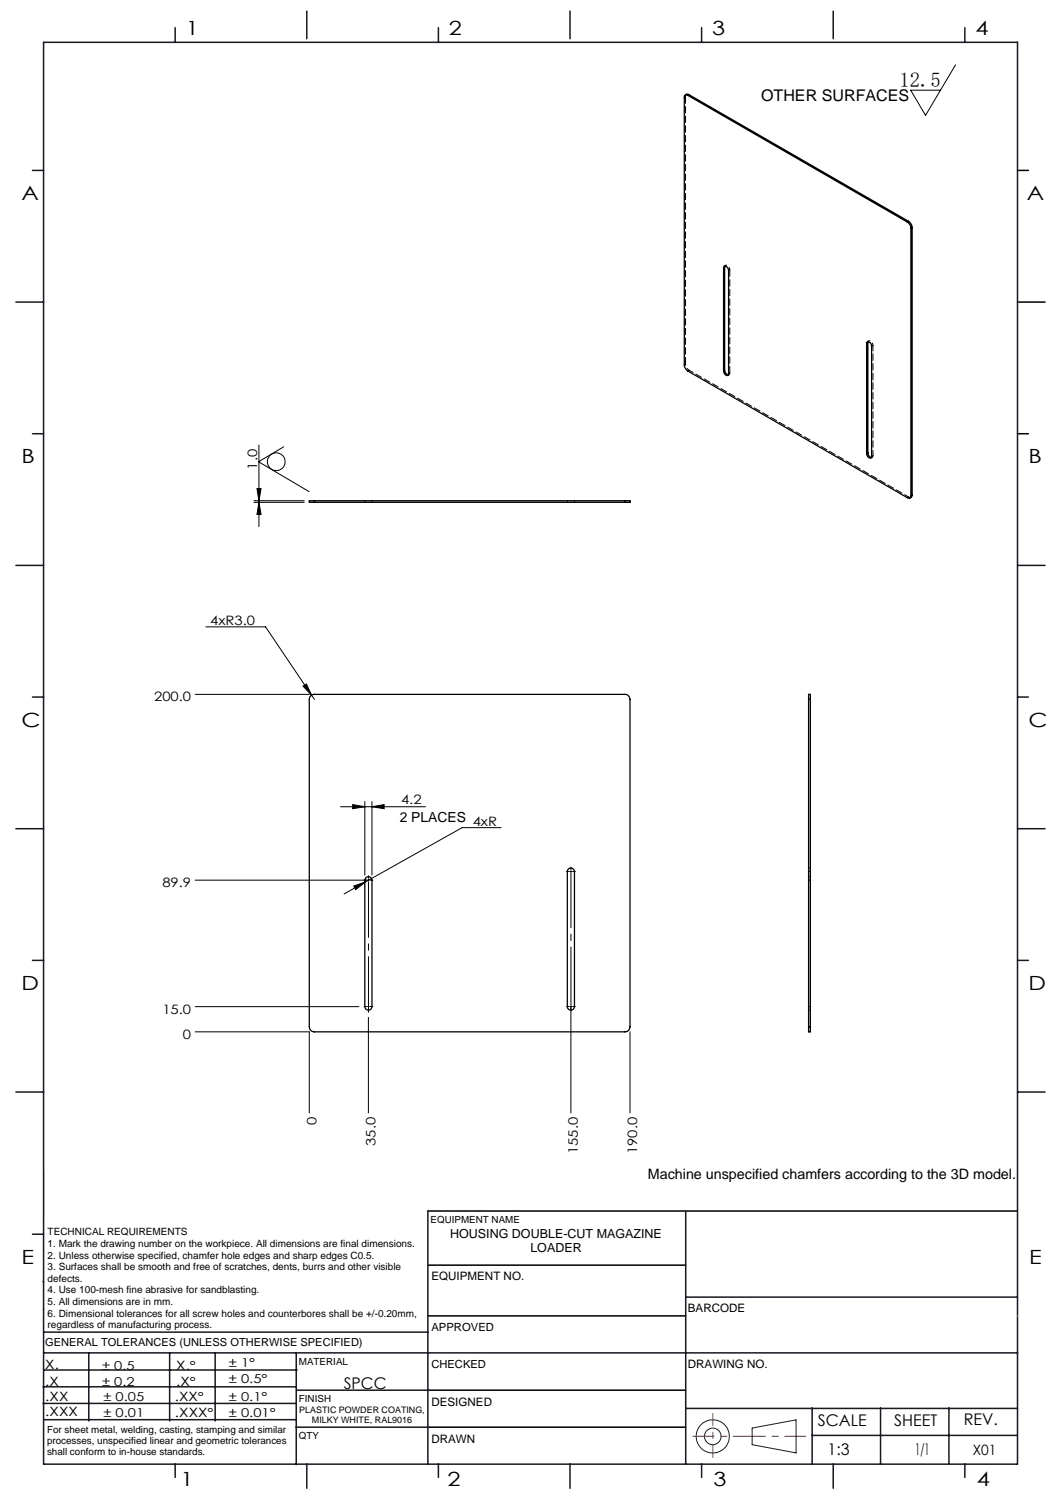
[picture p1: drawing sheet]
<svg xmlns="http://www.w3.org/2000/svg" width="210mm" height="297mm" viewBox="0 0 210 297" stroke-linecap="round" stroke-linejoin="round" font-family="sans-serif">
<g fill="none" stroke="#000" stroke-width=".2">
<path d="M188.8 12.8l-6 10-2.9-5h5.9M50.2 98.9h9.9M50.2 99.2h9.9M50.8 96.5h.8l-.4 2.4zM51.2 87.9v16.1M51.2 99.2l.4 2.4h-.8zM56.1 88.2l-5 3 10 5.9M38.6 137.1h22.5M40.7 123.8h11.8l9.1 13.5M59.9 135.5l.6-.4 1.1 2.2zM61.6 137.3l.5 .8M67.3 159.3h16.8"/>
<path d="M69.7 158.9l2.4 .4-2.4 .4zM72.1 158.3v14.5M73.5 159.3l2.4-.4v.8zM73.5 158.3v14.5M38.6 173.8h33.9M69.9 175l2.3-.8-1.9 1.5zM72.2 174.2l-4.2 2.3M72.6 173.8h.4M72.8 173.7v.3M99 163.4h-7.7l-19.1 10.8M112.6 172.1h.4M112.8 171.9v.4"/>
<path d="M38.6 198.8h32.3M112.8 198.8v21M38.6 203.8h22.5v16M72.8 200.9v18.9M124.5 203.8v16"/>
<circle cx="54.6" cy="91.2" r="1.75"/>
</g>
<g fill="none" stroke="#191924" stroke-width=".2">
<path d="M8.6 231.2v9.4M148.6 282l8.7-1.6v6.5l-8.7-1.6z"/>
<circle cx="140.8" cy="283.7" r="3.3"/>
<circle cx="140.8" cy="283.7" r="1.64"/>
</g>
<path d="M112.8 172.4v25.4" fill="none" stroke="#000" stroke-width=".2" stroke-dasharray="15.2 1.3 1.3 1.3" stroke-dashoffset="4.5"/>
<g fill="none" stroke="#000" stroke-width=".2" stroke-dasharray="15.2 1.3 1.3 1.3">
<path d="M72.5 173.8h-.6M72.8 173.5v-.6M73.1 173.8h.6M112.5 172.1h-.6M112.8 171.8v-.6M113.1 172.1h.6M72.5 198.8h-.6M72.8 198.8v.1M72.8 198.8h.2M72.8 198.8v-.2M72.8 198.8h-.2M72.8 199.1v.5"/>
<path d="M72.8 198.4v-.5M73.1 198.8h.6M112.5 198.8h-.6M112.8 198.8v.1M112.8 198.8h.2M112.8 198.8v-.2M112.8 198.8h-.2M112.8 199.1v.5M112.8 198.4v-.5M113.1 198.8h.6"/>
</g>
<path d="M72.8 174.1v25.8" fill="none" stroke="#000" stroke-width=".2" stroke-dasharray="15.2 1.3 1.3 1.3" stroke-dashoffset="4.3"/>
<path d="M201 33.7h2.2M201 59.7h5.4M201 85.7h2.2M84.5 239.1h116.5M84.6 259.9h50.9M84.6 249.8h50.9M84.6 274.5h50.9M84.5 281.8h51" fill="none" stroke="#000" stroke-width=".3"/>
<path d="M136.9 283.6h22.3" fill="none" stroke="#f00" stroke-width=".2" stroke-dasharray="6.3 1.3 1.3 1.3" stroke-dashoffset="2.2"/>
<path d="M140.8 287.8v-8.7" fill="none" stroke="#f00" stroke-width=".2" stroke-dasharray="6.3 1.3 1.3 1.3" stroke-dashoffset="3.9"/>
<g fill="none" stroke="#191924" stroke-width=".3">
<path d="M8.6 8.4h192.4v280.7h-192.4zM34.6 5.5v2.9M60.6 2.2v5.5M86.6 5.5v2.9M112.6 2.2v5.5M138.6 5.5v2.9M164.6 2.2v5.5M190.6 5.5v2.9M6.4 33.7h2.2M3.1 59.7h5.5M6.4 85.7h2.2M3.1 111.7h5.5"/>
<path d="M201 111.7h5.4M6.4 137.7h2.2M201 137.7h2.2M3.1 163.7h5.5M201 163.7h5.4M6.4 189.6h2.2M201 189.6h2.2M3.1 215.6h5.5M201 215.6h5.4M84.5 239.1v50M135.5 239.1v50M6.4 243.7h2.2"/>
<path d="M8.5 253.1h.1M8.6 258.5h.1M135.5 256.1h65.5M8.5 277.1h49.9M8.5 273.9h49.9M8.6 267.2h192.4M8.6 263.1h75.9M8.8 270.5h49.9M17.5 267.2v13.4M33.5 267.2v13.4M42.5 267.2v13.4M58.5 267.2v22"/>
<path d="M58.6 274.5h26M135.5 278.1h65.5M160.4 278v11.1M174 278v11.1M187.5 278v11.1M8.8 280.3h49.7M34.6 289.1v2.6M58.5 281.8h26M60.6 289.1v4.8M86.6 289.1v2.6M112.6 289.1v4.8M138.6 289.1v2.6"/>
<path d="M160.4 283.5h40.5M164.6 289.1v4.8M190.6 289.1v2.6"/>
</g>
<path d="M201 259.9h.1" fill="none" stroke="#c0c0c0" stroke-width=".2"/>
<g fill="#000">
<path d="M50.8 96.5h.8l-.4 2.4zM51.2 99.2l.4 2.4h-.8z"/>
<path d="M69.7 158.9l2.4 .4-2.4 .4zM73.5 159.3l2.4-.4v.8zM69.9 175l.4 .7 1.9-1.5zM59.9 135.5l1.7 1.8-1.1-2.2z"/>
</g>
<g fill="none" stroke="#000" stroke-width=".25">
<path d="M135.9 18.8a.42 .42 0 0 0-.5 0 .42 .42 0 0 0-.2 .4v52.8a1.6 1.6 0 0 0 .7 1.3l43.3 25a.42 .42 0 0 0 .5 0 .42 .42 0 0 0 .3-.4M135.9 18.8l43.3 25M136.1 18.7l-.4-.1-.3 .2M136.1 18.7l-.2 .1M136.1 18.7l43.4 25M142.9 52.9l.2-.3h.3l.4 .3 .1 .5v20.4l-.1 .4a.84 .84 0 0 1-.9-1M142.9 52.9v20.3M143.2 52.7l-.3 .2M143.2 52.7v20.4M143.2 52.5v.2M179.2 43.8a1.6 1.6 0 0 1 .8 1.3M179.5 43.7a1.6 1.6 0 0 1 .7 1.2"/>
<path d="M179.5 43.7l-.3 .1M180 45.1v52.8M180.2 44.9l-.2 .2M180.2 44.9v52.9M143.2 73.1l.1 .5 .6 .4M143.2 73.1l-.3 .1M171.2 67.8l.1-.3h.4l.3 .4 .2 .5v21.9l-.3 .2-.4-.2-.3-.7M171.2 67.8v21.8M171.4 67.7l-.2 .1M171.4 67.7v21.7M171.5 67.4l-.1 .3M62.1 98.9h-1v.3h1"/>
<path d="M62.1 98.9v.3M62.1 98.9h61.3M62.1 99.2h61.3M123.4 98.9h1.1v.3h-1.1M123.4 98.9v.3M171.4 89.4l.2 .5 .6 .4M171.4 89.4l-.2 .2M180.2 97.8l-.1 .3-.4 .3M180.2 97.8l-.2 .1M61.3 137.5l.6-.4h61.5a1.02 1.02 0 0 1 1.1 1v64.7a1.02 1.02 0 0 1-1.1 1h-61.3a1.02 1.02 0 0 1-1-1v-64.7zM159.7 138.1v-1h.4v1M159.7 138.1v64.7"/>
<path d="M159.7 138.1h.4M160.1 138.1v64.7M72.3 173.3a.71 .71 0 0 1 .7-.1 .71 .71 0 0 1 .5 .6v25a.71 .71 0 0 1-.7 .7 .71 .71 0 0 1-.7-.7v-25zM112.3 171.6a.69 .69 0 0 1 .8-.1 .69 .69 0 0 1 .4 .6v26.7a.71 .71 0 0 1-.7 .7 .71 .71 0 0 1-.7-.7v-26.7zM159.7 202.8v1h.4v-1M159.7 202.8h.4"/>
</g>
<g fill="none" stroke="#000" stroke-width=".2" stroke-dasharray="1.3 .6">
<path d="M135.2 19.2l.2-.1M135.4 19.1l.2-.5M135.4 19.1v52.8M143.3 52.4l-.2 .1M144.2 53.3l-.3 .1M135.4 71.9l-.2 .1M135.9 73.2l.2-.1M143.8 74.1l.2-.1M143.9 74l.3-.3M144.2 73.7v-20.4M144.2 73.7l-.3 .1M171.6 67.3l-.2 .2"/>
<path d="M172.5 68.2l-.3 .2M62.1 99.2v-.3M72.1 98.9v.3M73.5 98.9v.3M112.1 98.9v.3M113.5 98.9v.3M123.5 98.9v.3M172.1 90.4l.2-.1M172.2 90.3l.3-.3M172.5 90l-.3 .1M179.5 98.1l-.2 .2M180 98.2l-.5-.1"/>
<path d="M159.8 138.1h.3M160.1 172.1h-.3M160.1 173.8h-.3M160.1 171.4h-.3M160.1 173.1h-.3M159.8 199.5h.3M160.1 198.8h-.3M160.1 202.8h-.3"/>
</g>
<path d="M144.2 53.3l-.2-.5a.52 .52 0 0 0-.8-.3M172.5 68.2l-.2-.5a.52 .52 0 0 0-.8-.3" fill="none" stroke="#000" stroke-width=".2" stroke-dasharray="1.3 .6" stroke-dashoffset=".8"/>
<path d="M172.5 90v-21.8" fill="none" stroke="#000" stroke-width=".2" stroke-dasharray="1.3 .6" stroke-dashoffset=".2"/>
<path d="M136.1 73.1l43.4 25" fill="none" stroke="#000" stroke-width=".2" stroke-dasharray="1.3 .6" stroke-dashoffset=".4"/>
<path d="M136.1 73.1a1.56 1.56 0 0 1-.7-1.2" fill="none" stroke="#000" stroke-width=".2" stroke-dasharray="1.3 .6" stroke-dashoffset=".7"/>
<text font-size="4.1" x="177.7" y="17.2">12.5</text>
<g font-size="3.9">
<text x="36.7" y="6.9">1</text>
<text x="88.7" y="6.9">2</text>
<text x="140.7" y="6.9">3</text>
<text x="192.7" y="6.9">4</text>
<text x="4.2" y="39.5">A</text>
<text x="202.9" y="39.5">A</text>
<text x="4.2" y="91.5">B</text>
<text x="203.2" y="91.5">B</text>
<text x="4.2" y="143.5">C</text>
<text x="203.2" y="143.5">C</text>
<text x="4.2" y="195.5">D</text>
<text x="203.2" y="195.5">D</text>
<text x="4.2" y="249.6">E</text>
<text x="203.3" y="249.6">E</text>
<text x="35.7" y="293.4">1</text>
<text x="88.4" y="293.4">2</text>
<text x="141" y="293.4">3</text>
<text x="193" y="293.4">4</text>
</g>
<g font-size="3.2">
<text x="150.4" y="20">OTHER SURFACES</text>
<text x="67.9" y="274.2">SPCC</text>
<text x="161.6" y="281.7">SCALE</text>
<text x="176.7" y="281.5">SHEET</text>
<text x="190.4" y="281.5">REV.</text>
<text x="163.5" y="287.4">1:3</text>
<text x="180.8" y="287.3">1/1</text>
</g>
<g font-size="2.8">
<text x="128" y="232.7">Machine unspecified chamfers according to the 3D model.</text>
<text x="192.2" y="287.4">X01</text>
</g>
<text font-size="2.7" x="79" y="162.3">2 PLACES</text>
<g font-size="2.6">
<text x="50.8" y="92.7" transform="rotate(-90 50.8 92.7)">1.0</text>
<text x="41.5" y="123.4">4xR3.0</text>
<text x="30.4" y="138.5">200.0</text>
<text x="79.2" y="158.9">4.2</text>
<text x="93.4" y="163">4xR</text>
<text x="32.1" y="175.2">89.9</text>
<text x="32.1" y="200.1">15.0</text>
<text x="36.1" y="205.1">0</text>
<text x="62.5" y="222.2" transform="rotate(-90 62.5 222.2)">0</text>
<text x="74.2" y="226.3" transform="rotate(-90 74.2 226.3)">35.0</text>
<text x="114.2" y="227.9" transform="rotate(-90 114.2 227.9)">155.0</text>
<text x="125.8" y="227.9" transform="rotate(-90 125.8 227.9)">190.0</text>
</g>
<g font-size="2.5">
<text x="88.9" y="244.4">HOUSING DOUBLE-CUT MAGAZINE</text>
<text x="104.8" y="247.3">LOADER</text>
<text x="8.9" y="273.6">.X</text>
<text x="8.9" y="270.4">X.</text>
<text x="34.8" y="273.7">.X°</text>
<text x="34.8" y="270.5">X.°</text>
<text x="9" y="276.7">.XX</text>
<text x="9" y="279.7">.XXX</text>
<text x="34.5" y="276.7">.XX°</text>
<text x="34.6" y="279.8">.XXX°</text>
</g>
<g font-size="2.4">
<text x="45.2" y="270">± 1°</text>
<text x="20.2" y="270.4">± 0.5</text>
<text x="20.2" y="273.7">± 0.2</text>
<text x="45.2" y="273.2">± 0.5°</text>
<text x="20.4" y="279.7">± 0.01</text>
<text x="20.4" y="276.7">± 0.05</text>
<text x="45.2" y="276.7">± 0.1°</text>
<text x="45.2" y="279.7">± 0.01°</text>
</g>
<g font-size="2.3">
<text x="85.2" y="252.9">EQUIPMENT NO.</text>
<text x="135.9" y="259.2">BARCODE</text>
<text x="135.9" y="270.2">DRAWING NO.</text>
<text x="85.2" y="277.6">DESIGNED</text>
<text x="85.2" y="284.9">DRAWN</text>
</g>
<g font-size="2.2">
<text x="85.2" y="262.8">APPROVED</text>
<text x="8.9" y="265.9">GENERAL TOLERANCES (UNLESS OTHERWISE SPECIFIED)</text>
<text x="85.2" y="270.1">CHECKED</text>
</g>
<g font-size="2">
<text x="9.4" y="243.9">TECHNICAL REQUIREMENTS</text>
<text x="9.4" y="246.2">1. Mark the drawing number on the workpiece. All dimensions are final dimensions.</text>
<text x="9.4" y="248.5">2. Unless otherwise specified, chamfer hole edges and sharp edges C0.5.</text>
<text x="9.4" y="250.8">3. Surfaces shall be smooth and free of scratches, dents, burrs and other visible</text>
<text x="9.4" y="253.1">defects.</text>
<text x="9.4" y="255.4">4. Use 100-mesh fine abrasive for sandblasting.</text>
<text x="9.4" y="257.7">5. All dimensions are in mm.</text>
<text x="9.4" y="260">6. Dimensional tolerances for all screw holes and counterbores shall be +/-0.20mm,</text>
<text x="9.4" y="262.3">regardless of manufacturing process.</text>
</g>
<g font-size="1.9">
<text x="85.1" y="241.5">EQUIPMENT NAME</text>
<text x="59.1" y="269.5">MATERIAL</text>
<text x="59.1" y="276.9">FINISH</text>
<text x="9.3" y="282.9">For sheet metal, welding, casting, stamping and similar</text>
<text x="9.3" y="285.2">processes, unspecified linear and geometric tolerances</text>
<text x="9.3" y="287.4">shall conform to in-house standards.</text>
<text x="59.1" y="284.2">QTY</text>
</g>
<g font-size="1.8">
<text x="59.1" y="279">PLASTIC POWDER COATING,</text>
<text x="61.6" y="281.1">MILKY WHITE, RAL9016</text>
</g>
</svg>
